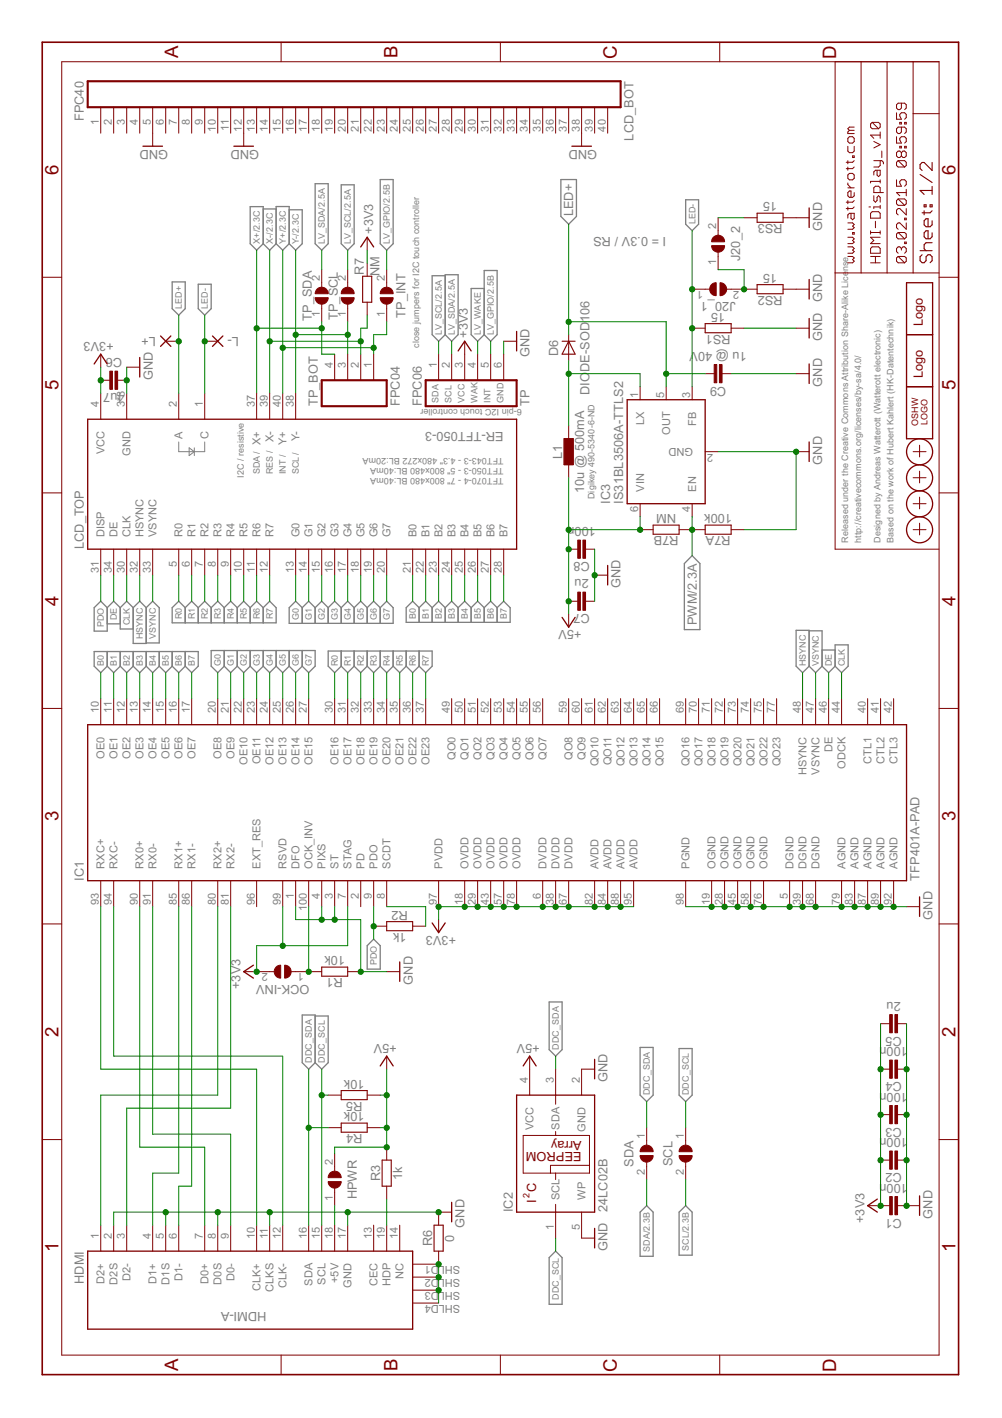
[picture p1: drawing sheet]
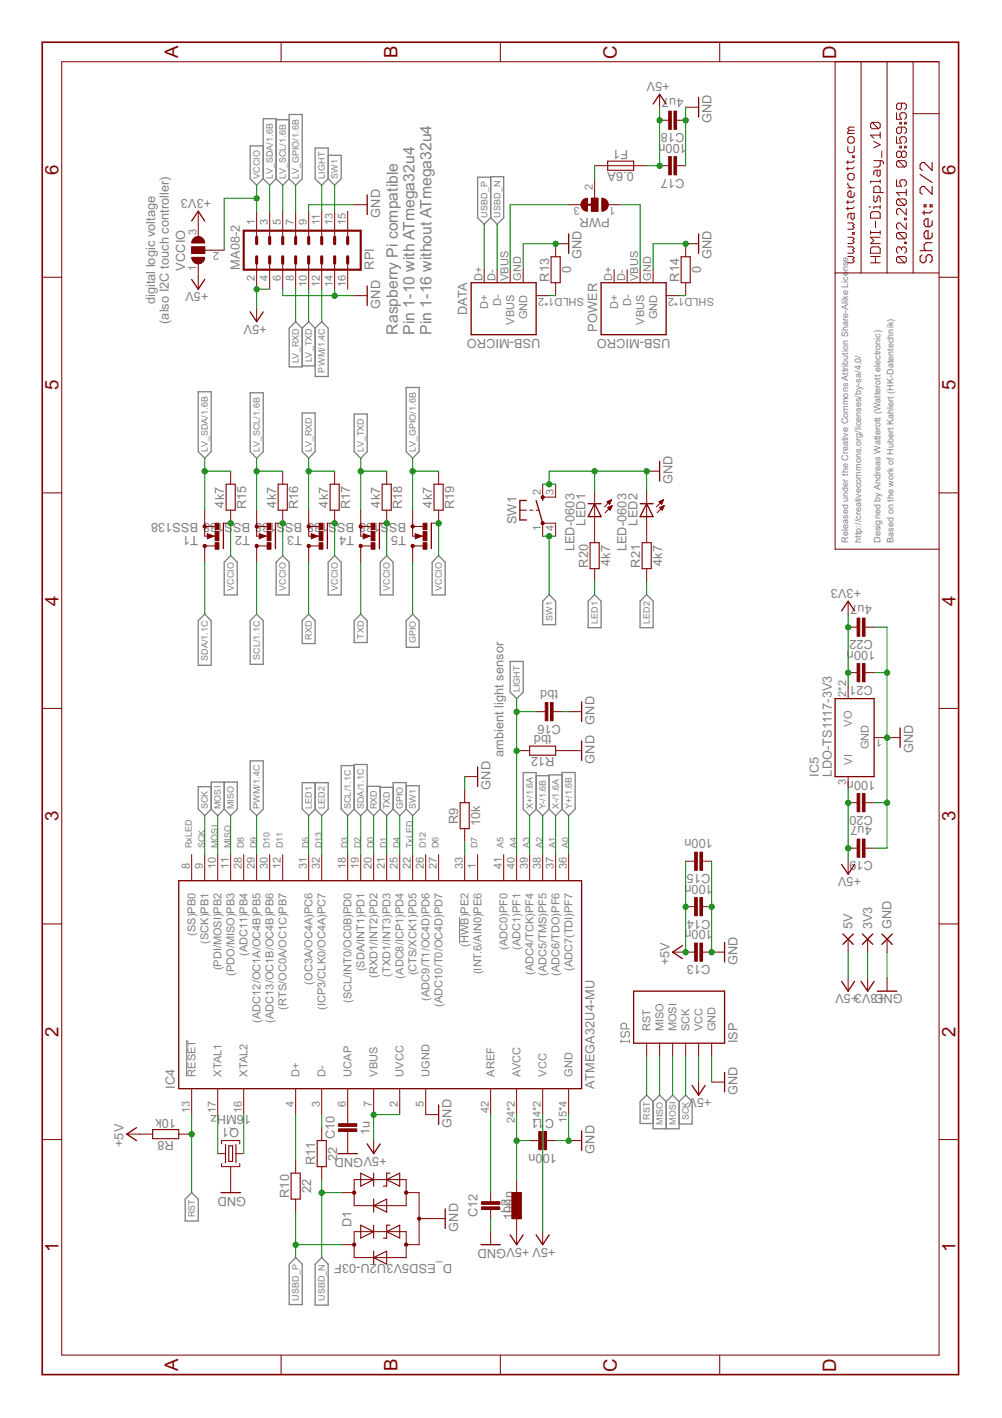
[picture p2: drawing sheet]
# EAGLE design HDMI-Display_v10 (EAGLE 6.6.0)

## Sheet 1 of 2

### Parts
C1  100n  CAPACITOR-C0402  [R0402]
C2  100n  CAPACITOR-C0402  [R0402]
C3  100n  CAPACITOR-C0402  [R0402]
C4  100n  CAPACITOR-C0402  [R0402]
C5  2u  CAPACITOR-C0402  [R0402]
C6  4u7  CAPACITOR-C0402  [R0402]
C7  2u  CAPACITOR-C0402  [R0402]
C8  100n  CAPACITOR-C0402  [R0402]
C9  1u @ 40V  CAPACITOR-C0805  [R0805]
D6  DIODE-SOD106  [SOD106]
HDMI  HDMI-A  [HDMI_10029449]
HPWR  JUMPER2-0603  [JUMPER2-0603]
IC1  TFP401A-PAD  TFP101A-PAD  [TQFP100-PAD]
IC2  24LC02B  24LC-I/OT  [SOT23-5]
IC3  IS31BL3506A-TTLS2  [SOT23-6]
J20_1  JUMPER2-0402  [JUMPER2-0402]
J20_2  JUMPER2-0402  [JUMPER2-0402]
L1  10u @ 500mA  INDUCTOR-1212  [L_1212]
L+  PAD-0.80X1.60_NC  [PAD-0.80X1.60_NC]
L-  PAD-0.80X1.60_NC  [PAD-0.80X1.60_NC]
LCD_BOT  FPC40  [FPC40]
LCD_TOP  ER-TFT050-3  [FPC40]
LOGO1  OSHW_LOGOX0070  [OSHW_6X70]
LOGO2  LOGO-PLACE  [LOGO_TPLACE]
LOGO3  LOGO-S_PLACE_S  [SPARK_TPLACE_S]
OCK-INV  JUMPER2-0603-NC  [JUMPER2-0603_NC]
R1  10k  RESISTOR-R0402  [R0402]
R2  1k  RESISTOR-R0402  [R0402]
R3  1k  RESISTOR-R0402  [R0402]
R4  10k  RESISTOR-R0402  [R0402]
R5  10k  RESISTOR-R0402  [R0402]
R6  0  RESISTOR-R0402  [R0402]
R7  NM  RESISTOR-R0402  [R0402]
R7A  100k  RESISTOR-R0402  [R0402]
R7B  NM  RESISTOR-R0402  [R0402]
RS1  15  RESISTOR-R0402  [R0402]
RS2  15  RESISTOR-R0402  [R0402]
RS3  15  RESISTOR-R0402  [R0402]
SCL  JUMPER2-0603  [JUMPER2-0603]
SDA  JUMPER2-0603  [JUMPER2-0603]
TP  FPC06  [FPC06]
TP_BOT  FPC04  [FPC04]
TP_INT  JUMPER2-0402  [JUMPER2-0402]
TP_SCL  JUMPER2-0402  [JUMPER2-0402]
TP_SDA  JUMPER2-0402  [JUMPER2-0402]
X1  PASSER-07  [PASSER_07MM]
X2  PASSER-07  [PASSER_07MM]
X3  PASSER-07  [PASSER_07MM]
X4  PASSER-07  [PASSER_07MM]

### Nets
+3V3: C1.2 C2.2 C3.2 C4.2 C5.2 C6.1 IC1.6(DVDD) IC1.7(STAG) IC1.18(OVDD) IC1.29(OVDD) IC1.38(DVDD) IC1.43(OVDD) IC1.57(OVDD) IC1.67(DVDD) IC1.78(OVDD) IC1.82(AVDD) IC1.84(AVDD) IC1.88(AVDD) IC1.95(AVDD) IC1.97(PVDD) IC1.99(RSVD) LCD_TOP.4(VCC) OCK-INV.2 R7.2 TP.3 ; also sheet 2
+5V: C7.2 C8.2 HPWR.2 IC2.4(VCC) IC3.6(VIN) L1.1 R3.2 R4.1 R5.1 R7B.2 ; also sheet 2
B0: IC1.10(OE0) LCD_TOP.21(B0)
B1: IC1.11(OE1) LCD_TOP.22(B1)
B2: IC1.12(OE2) LCD_TOP.23(B2)
B3: IC1.13(OE3) LCD_TOP.24(B3)
B4: IC1.14(OE4) LCD_TOP.25(B4)
B5: IC1.15(OE5) LCD_TOP.26(B5)
B6: IC1.16(OE6) LCD_TOP.27(B6)
B7: IC1.17(OE7) LCD_TOP.28(B7)
CLK: IC1.44(ODCK) LCD_TOP.30(CLK)
CLK_N: HDMI.12(CLK-) IC1.94(RXC-)
CLK_P: HDMI.10(CLK+) IC1.93(RXC+)
D0_N: HDMI.9(D0-) IC1.91(RX0-)
D0_P: HDMI.7(D0+) IC1.90(RX0+)
D1_N: HDMI.6(D1-) IC1.86(RX1-)
D1_P: HDMI.4(D1+) IC1.85(RX1+)
D2_N: HDMI.3(D2-) IC1.81(RX2-)
D2_P: HDMI.1(D2+) IC1.80(RX2+)
DDC_SCL: HDMI.15(SCL) IC2.1(SCL) R5.2 SCL.1
DDC_SDA: HDMI.16(SDA) IC2.3(SDA) R4.2 SDA.1
DE: IC1.46(DE) LCD_TOP.34(DE)
G0: IC1.20(OE8) LCD_TOP.13(G0)
G1: IC1.21(OE9) LCD_TOP.14(G1)
G2: IC1.22(OE10) LCD_TOP.15(G2)
G3: IC1.23(OE11) LCD_TOP.16(G3)
G4: IC1.24(OE12) LCD_TOP.17(G4)
G5: IC1.25(OE13) LCD_TOP.18(G5)
G6: IC1.26(OE14) LCD_TOP.19(G6)
G7: IC1.27(OE15) LCD_TOP.20(G7)
GND: C1.1 C2.1 C3.1 C4.1 C5.1 C6.2 C7.1 C8.1 C9.1 HDMI.2(D2S) HDMI.5(D1S) HDMI.8(D0S) HDMI.11(CLKS) HDMI.17(GND) IC1.1(DFO) IC1.3(ST) IC1.4(PIXS) IC1.5(DGND) IC1.19(OGND) IC1.28(OGND) IC1.39(DGND) IC1.45(OGND) IC1.58(OGND) IC1.68(DGND) IC1.76(OGND) IC1.79(AGND) IC1.83(AGND) IC1.87(AGND) IC1.89(AGND) IC1.92(AGND) IC1.98(PGND) IC2.2(GND) IC2.5(WP) IC3.2(GND) LCD_BOT.5 LCD_BOT.12 LCD_BOT.38 LCD_TOP.3(GND) LCD_TOP.29(GND) LCD_TOP.36(GND) R1.1 R6.1 R7A.1 RS1.1 RS2.1 RS3.1 TP.6 ; also sheet 2
HDMI_5V: HDMI.18(+5V) HPWR.1
HDMI_DECT: HDMI.19(HDP) R3.1
HSYNC: IC1.48(HSYNC) LCD_TOP.32(HSYNC)
LED+: C9.2 D6.C IC3.5(OUT) L+.1(P) LCD_TOP.2(A)
LED-: IC3.3(FB) J20_1.1 L-.1(P) LCD_TOP.1(C) RS1.2
LV_GPIO: TP.5 TP_INT.2 ; also sheet 2
LV_SCL: TP.1 TP_SCL.2 ; also sheet 2
LV_SDA: TP.2 TP_SDA.2 ; also sheet 2
LV_WAKE: TP.4
LX: D6.A IC3.1(LX) L1.2
N$1: J20_2.2 RS3.2
N$4: J20_1.2 J20_2.1 RS2.2
N$6: IC1.100(OCK_INV) OCK-INV.1 R1.2
PDO: IC1.9(PDO) LCD_TOP.31(DISP) R2.1
PWM: IC3.4(EN) R7A.2 R7B.1 ; also sheet 2
R0: IC1.30(OE16) LCD_TOP.5(R0)
R1: IC1.31(OE17) LCD_TOP.6(R1)
R2: IC1.32(OE18) LCD_TOP.7(R2)
R3: IC1.33(OE19) LCD_TOP.8(R3)
R4: IC1.34(OE20) LCD_TOP.9(R4)
R5: IC1.35(OE21) LCD_TOP.10(R5)
R6: IC1.36(OE22) LCD_TOP.11(R6)
R7: IC1.37(OE23) LCD_TOP.12(R7)
SCDT: IC1.8(SCDT) R2.2
SCL: SCL.2 ; also sheet 2
SDA: SDA.2 ; also sheet 2
SHLD3: HDMI.SHLD1(SHLD) HDMI.SHLD2(SHLD) HDMI.SHLD3(SHLD) HDMI.SHLD4(SHLD) R6.2
VSYNC: IC1.47(VSYNC) LCD_TOP.33(VSYNC)
X+: LCD_TOP.37(X+) TP_BOT.4 TP_SDA.1 ; also sheet 2
X-: LCD_TOP.39(X-) R7.1 TP_BOT.2 ; also sheet 2
Y+: LCD_TOP.40(Y+) TP_BOT.1 TP_INT.1 ; also sheet 2
Y-: LCD_TOP.38(Y-) TP_BOT.3 TP_SCL.1 ; also sheet 2
Unconnected: HDMI.13(CEC) HDMI.14(NC) IC1.2(PD) IC1.40(CTL1) IC1.41(CTL2) IC1.42(CTL3) IC1.49(QO0) IC1.50(QO1) IC1.51(QO2) IC1.52(QO3) IC1.53(QO4) IC1.54(QO5) IC1.55(QO6) IC1.56(QO7) IC1.59(QO8) IC1.60(QO9) IC1.61(QO10) IC1.62(QO11) IC1.63(QO12) IC1.64(QO13) IC1.65(QO14) IC1.66(QO15) IC1.69(QO16) IC1.70(QO17) IC1.71(QO18) IC1.72(QO19) IC1.73(QO20) IC1.74(QO21) IC1.75(QO22) IC1.77(QO23) IC1.96(EXT_RES) LCD_BOT.1 LCD_BOT.2 LCD_BOT.3 LCD_BOT.4 LCD_BOT.6 LCD_BOT.7 LCD_BOT.8 LCD_BOT.9 LCD_BOT.10 LCD_BOT.11 LCD_BOT.13 LCD_BOT.14 LCD_BOT.15 LCD_BOT.16 LCD_BOT.17 LCD_BOT.18 LCD_BOT.19 LCD_BOT.20 LCD_BOT.21 LCD_BOT.22 LCD_BOT.23 LCD_BOT.24 LCD_BOT.25 LCD_BOT.26 LCD_BOT.27 LCD_BOT.28 LCD_BOT.29 LCD_BOT.30 LCD_BOT.31 LCD_BOT.32 LCD_BOT.33 LCD_BOT.34 LCD_BOT.35 LCD_BOT.36 LCD_BOT.37 LCD_BOT.39 LCD_BOT.40

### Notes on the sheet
- I2C / resistive
- SDA /
- RES /
- INT /
- SCL /
- close jumpers for I2C touch controller
- SDA
- SCL
- VCC
- 6-pin I2C touch controller
- WAK
- INT
- TFT070-4 - 7" 800x480 BL:40mA
  TFT050-3 - 5" 800x480 BL:40mA
  TFT043-3 - 4.3" 480x272 BL:20mA
- GND
- Digikey 490-5340-6-ND
- I = 0.3V / RS
- Released under the Creative Commons Attribution Share-Alike License
- http://creativecommons.org/licenses/by-sa/4.0/
- Designed by Andreas Watterott (Watterott electronic)
- Based on the work of Hubert Kahlert (HK-Datentechnik)

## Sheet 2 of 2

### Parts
3V3  PAD-1.27X1.27_NC  [PAD-1.27X1.27_NC]
5V  PAD-1.27X1.27_NC  [PAD-1.27X1.27_NC]
C10  1u  CAPACITOR-C0402  [R0402]
C11  100n  CAPACITOR-C0402  [R0402]
C12  100n  CAPACITOR-C0402  [R0402]
C13  100n  CAPACITOR-C0402  [R0402]
C14  100n  CAPACITOR-C0402  [R0402]
C15  100n  CAPACITOR-C0402  [R0402]
C16  tbd  CAPACITOR-C0402  [R0402]
C17  100n  CAPACITOR-C0402  [R0402]
C18  4u7  CAPACITOR-C0402  [R0402]
C19  4u7  CAPACITOR-C0402  [R0402]
C20  100n  CAPACITOR-C0402  [R0402]
C21  100n  CAPACITOR-C0402  [R0402]
C22  4u7  CAPACITOR-C0402  [R0402]
D1  D_ESD5V3U2U-03F  [SOT723]
DATA  USB-MICRO  [USB-MICRO-10103594]
F1  0.6A  FUSE-0805  [R0805]
GND  PAD-1.27X1.27_NC  [PAD-1.27X1.27_NC]
IC4  ATMEGA32U4-MU  [QFN44]
IC5  LDO-TS1117-3V3  [SOT223]
ISP  ISP  [ISP]
L2  INDUCTOR-0603  [R0603]
LED1  green  LED-0603  [LED_0603]
LED2  red  LED-0603  [LED_0603]
POWER  USB-MICRO  [USB-MICRO-10103594]
PWR  JUMPER3-0603  [JUMPER3-0603]
Q1  16MHz  CRYSTAL-RES-32  [CRYSTAL_32X13]
R8  10k  RESISTOR-R0402  [R0402]
R9  10k  RESISTOR-R0402  [R0402]
R10  22  RESISTOR-R0402  [R0402]
R11  22  RESISTOR-R0402  [R0402]
R12  tbd  RESISTOR-R0402  [R0402]
R13  0  RESISTOR-R0402  [R0402]
R14  0  RESISTOR-R0402  [R0402]
R15  4k7  RESISTOR-R0402  [R0402]
R16  4k7  RESISTOR-R0402  [R0402]
R17  4k7  RESISTOR-R0402  [R0402]
R18  4k7  RESISTOR-R0402  [R0402]
R19  4k7  RESISTOR-R0402  [R0402]
R20  4k7  RESISTOR-R0402  [R0402]
R21  4k7  RESISTOR-R0402  [R0402]
RPI  MA08-2  [MA08-2]
SW1  SW-TACTILE-TL3315  [SW_TL3315N]
T1  BSS138  MOSFET-N-SOT23  [SOT23]
T2  BSS138  MOSFET-N-SOT23  [SOT23]
T3  BSS138  MOSFET-N-SOT23  [SOT23]
T4  BSS138  MOSFET-N-SOT23  [SOT23]
T5  BSS138  MOSFET-N-SOT23  [SOT23]
VCCIO  JUMPER3-0603-NC  [JUMPER3-0603_NC]

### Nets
+3V3: 3V3.1(P) C21.2 C22.2 IC5.2(VO) IC5.4(VO) VCCIO.3 ; also sheet 1
+5V: 5V.1(P) C13.2 C14.2 C15.2 C17.2 C18.2 C19.2 C20.2 F1.1 IC4.2(UVCC) IC4.7(VBUS) IC4.14(VCC) IC4.34(VCC) IC5.3(VI) ISP.VCC L2.1 R8.2 RPI.2 RPI.4 VCCIO.1 ; also sheet 1
AREF: C12.2 IC4.42(AREF)
AVCC: C11.1 IC4.24(AVCC) IC4.44(AVCC) L2.2
D_N: IC4.3(D-) R11.2
D_P: IC4.4(D+) R10.2
GND: C10.1 C11.2 C12.1 C13.1 C14.1 C15.1 C16.1 C17.1 C18.1 C19.1 C20.1 C21.1 C22.1 D1.3(A) DATA.GND GND.1(P) IC4.5(UGND) IC4.15(GND) IC4.23(GND) IC4.35(GND) IC4.43(GND) IC5.1(GND) ISP.GND LED1.C LED2.C POWER.GND Q1.GND R9.2 R12.1 R13.1 R14.1 RPI.6 RPI.9 RPI.14 SW1.2(S1) SW1.3(S2) ; also sheet 1
GPIO: IC4.25((ADC8/ICP1)PD4) T5.3(D)
HWB: IC4.33((!HWB!)PE2) R9.1
LED1: IC4.31((OC3A/OC4A)PC6) R20.1
LED2: IC4.32((ICP3/CLK0/OC4A)PC7) R21.1
LIGHT: C16.2 IC4.40((ADC1)PF1) R12.2 RPI.11
LV_GPIO: R19.1 RPI.7 T5.2(S) ; also sheet 1
LV_RXD: R17.1 RPI.8 T3.2(S)
LV_SCL: R16.1 RPI.5 T2.2(S) ; also sheet 1
LV_SDA: R15.1 RPI.3 T1.2(S) ; also sheet 1
LV_TXD: R18.1 RPI.10 T4.2(S)
MISO: IC4.11((PDO/MISO)PB3) ISP.MISO
MOSI: IC4.10((PDI/MOSI)PB2) ISP.MOSI
N$8: C10.2 IC4.6(UCAP)
N$11: F1.2 PWR.2
N$17: LED1.A R20.2
N$18: LED2.A R21.2
PWM: IC4.29((ADC12/OC1A/OC4B)PB5) RPI.12 ; also sheet 1
RST: IC4.13(!RESET) ISP.RST R8.1
RXD: IC4.20((RXD1/INT2)PD2) T3.3(D)
SCK: IC4.9((SCK)PB1) ISP.SCK
SCL: IC4.18((SCL/INT0/OC0B)PD0) T2.3(D) ; also sheet 1
SDA: IC4.19((SDA/INT1)PD1) T1.3(D) ; also sheet 1
SHLD1: DATA.SHLD1(SHIELD) DATA.SHLD2(SHIELD) R13.2
SHLD2: POWER.SHLD1(SHIELD) POWER.SHLD2(SHIELD) R14.2
SW1: IC4.22((CTS/XCK1)PD5) RPI.13 SW1.1 SW1.4(P2)
TXD: IC4.21((TXD1/INT3)PD3) T4.3(D)
USBD_N: D1.2(C2) DATA.D- R11.1
USBD_P: D1.1(C1) DATA.D+ R10.1
VBUS: DATA.VBUS PWR.3
VBUS_PWR: POWER.VBUS PWR.1
VCCIO: R15.2 R16.2 R17.2 R18.2 R19.2 RPI.1 T1.1(G) T2.1(G) T3.1(G) T4.1(G) T5.1(G) VCCIO.2
X+: IC4.39((ADC4/TCK)PF4) ; also sheet 1
X-: IC4.37((ADC6/TDO)PF6) ; also sheet 1
XTAL1: IC4.17(XTAL1) Q1.2
XTAL2: IC4.16(XTAL2) Q1.1
Y+: IC4.36((ADC7(TDI)PF7) ; also sheet 1
Y-: IC4.38((ADC5/TMS)PF5) ; also sheet 1
Unconnected: IC4.1((INT.6/AIN0)PE6) IC4.8((SS)PB0) IC4.12((RTS/OC0A/OC1C)PB7) IC4.26((ADC9/T1/OC4D)PD6) IC4.27((ADC10/T0/OC4D)PD7) IC4.28((ADC11)PB4) IC4.30((ADC13/OC1B/OC4B)PB6) IC4.41((ADC0)PF0) POWER.D+ POWER.D- RPI.15 RPI.16

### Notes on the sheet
- digital logic voltage
  (also I2C touch controller)
- RxLED
- SCK
- MOSI
- MISO
- D8
- D9
- D10
- D11
- D5
- D13
- D3
- D2
- D0
- D1
- Raspberry Pi compatible
  Pin 1-10 with ATmega32u4
  Pin 1-16 without ATmega32u4
- D4
- TxLED
- D12
- D6
- D7
- A5 | ambient light sensor
- A4
- A3
- A2
- A1
- A0
- Released under the Creative Commons Attribution Share-Alike License
- http://creativecommons.org/licenses/by-sa/4.0/
- Designed by Andreas Watterott (Watterott electronic)
- Based on the work of Hubert Kahlert (HK-Datentechnik)
